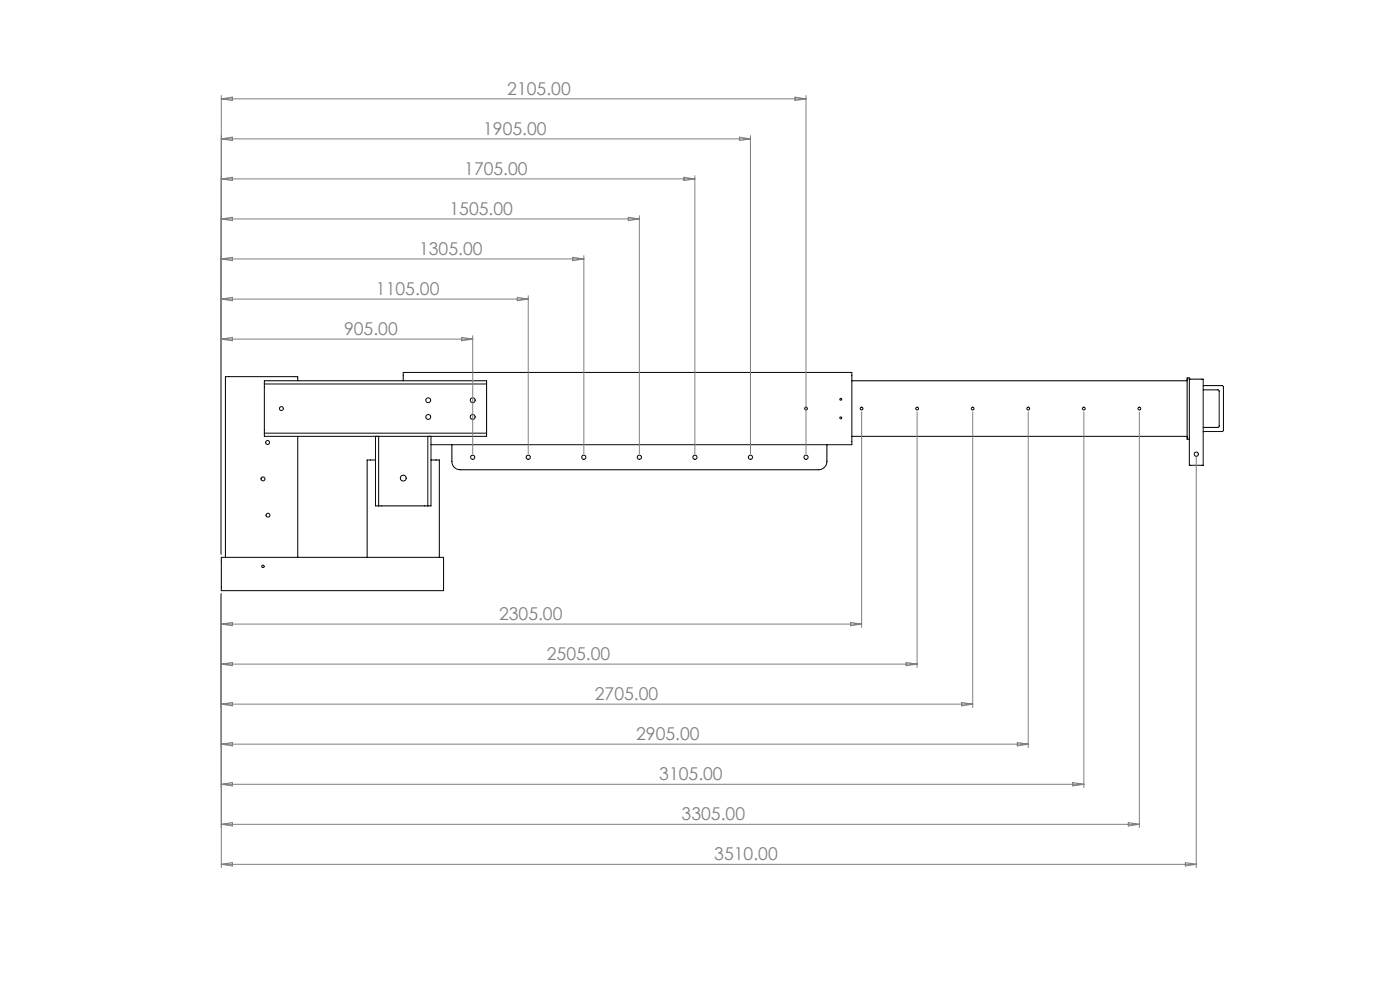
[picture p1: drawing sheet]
<svg xmlns="http://www.w3.org/2000/svg" width="420mm" height="297mm" viewBox="0 0 420 297" stroke-linecap="round" stroke-linejoin="round" font-family="sans-serif">
<g fill="none" stroke="#000" stroke-width=".3">
<path d="M79.3 115.1v14.7M79.3 115.1v-1h66.7v1M79.3 115.1h66.7M89.3 114.1v-1.2h-21.7v54.1M121 114.1v-2.5h134.6v21.7h-126.3M146 115.1v14.7M255.6 114.1h100.5M356.1 113.3h.7v18.3h-.7zM356.8 113.6h4.2v25.8h-4.2v-7.8M361 115.6h5.6l.4 .4v13.1l-.3 .2h-5.7M361 116.8h4.4l.4 .4v10.5l-.5 .4h-4.3M79.3 129.8v1h66.7v-1"/>
<path d="M79.3 129.8h66.7M89.3 130.8v36.2M112.6 137.9h-2.5v29.1M112.6 130.8v20.8h1M113.6 130.8v20.8M128.3 130.8v20.8M129.3 137.9h2.5v29.1M129.3 130.8v20.8h-1M135.6 133.3v5a2.47 2.47 0 0 0 2.4 2.5h107.6a2.53 2.53 0 0 0 2.5-2.5v-5M255.6 130.8h100.5M113.6 151.6h14.7M66.4 167h66.7v10h-66.7z"/>
<circle cx="128.5" cy="120" r=".72"/>
<circle cx="141.8" cy="120" r=".72"/>
<circle cx="252.2" cy="119.7" r=".29"/>
<circle cx="80.3" cy="132.6" r=".58"/>
<circle cx="84.4" cy="122.4" r=".58"/>
<circle cx="128.5" cy="125" r=".71"/>
<circle cx="141.8" cy="137" r=".62"/>
<circle cx="141.8" cy="125" r=".71"/>
<circle cx="158.5" cy="137" r=".62"/>
<circle cx="175.1" cy="137" r=".62"/>
<circle cx="191.8" cy="137" r=".62"/>
<circle cx="208.5" cy="137" r=".62"/>
<circle cx="225.1" cy="137" r=".63"/>
<circle cx="241.8" cy="137" r=".62"/>
<circle cx="241.8" cy="122.4" r=".42"/>
<circle cx="252.2" cy="125.2" r=".29"/>
<circle cx="258.5" cy="122.4" r=".42"/>
<circle cx="275.1" cy="122.4" r=".41"/>
<circle cx="291.8" cy="122.4" r=".42"/>
<circle cx="308.5" cy="122.4" r=".42"/>
<circle cx="325.1" cy="122.4" r=".42"/>
<circle cx="341.8" cy="122.4" r=".42"/>
<circle cx="358.9" cy="136.1" r=".63"/>
<circle cx="78.9" cy="143.5" r=".58"/>
<circle cx="80.4" cy="154.4" r=".59"/>
<circle cx="121" cy="143.3" r=".88"/>
<circle cx="78.9" cy="169.8" r=".38"/>
</g>
<g fill="none" stroke="#808080" stroke-width=".3">
<path d="M66.4 28.6v137.4M66.4 29.6l3.3-.5v1zM66.4 29.6h175.4M238.5 29.1l3.3 .5-3.3 .5zM241.8 28.6v107.4M66.4 41.6l3.3-.5v1zM66.4 53.6l3.3-.5v1zM66.4 41.6h158.7M66.4 53.6h142.1M205.2 53.1l3.3 .5-3.3 .5zM208.5 52.6v83.4M221.8 41.1l3.3 .5-3.3 .5z"/>
<path d="M225.1 40.6v95.4M66.4 65.6l3.3-.5v1zM66.4 77.6l3.3-.5v1zM66.4 65.6h125.4M66.4 77.6h108.8M171.8 77.1l3.4 .5-3.4 .5zM175.2 76.6v59.4M188.5 65.1l3.3 .5-3.3 .5zM191.8 64.6v71.4M66.4 89.6l3.3-.5v1zM66.4 89.6h92.1M155.2 89.1l3.3 .5-3.3 .5z"/>
<path d="M158.5 88.6v47.4M66.4 101.6l3.3-.5v1zM66.4 101.6h75.4M138.5 101.1l3.3 .5-3.3 .5zM141.8 100.6v35.4M258.5 123.5v64.5M275.1 123.5v76.5M291.8 123.5v88.6M308.5 123.5v100.5M325.2 123.5v112.5M341.8 123.5v124.5M358.9 137.1v122.9"/>
<path d="M66.4 178v82M66.4 187l3.3-.5v1zM66.4 199l3.3-.5v1zM66.4 199h208.7M66.4 187h192.1M255.2 186.5l3.3 .5-3.3 .5zM271.9 198.5l3.2 .5-3.2 .5zM66.4 211l3.3-.5v1.1zM66.4 211h225.4M288.5 210.5l3.3 .5-3.3 .6zM66.4 223l3.3-.5v1.1zM66.4 235.1l3.3-.6v1z"/>
<path d="M66.4 235.1h258.8M66.4 223h242.1M305.2 222.5l3.3 .5-3.3 .6zM321.8 234.5l3.4 .6-3.4 .4zM66.4 259h292.5M66.4 259l3.3-.5v1zM66.4 247l3.3-.5v1zM66.4 247h275.4M338.5 246.5l3.3 .5-3.3 .5zM355.6 258.5l3.3 .5-3.3 .5z"/>
</g>
<g font-size="5.3" fill="#808080">
<text x="152.2" y="28.4">2105.00</text>
<text x="144.9" y="40.4">1905.00</text>
<text x="139.3" y="52.4">1705.00</text>
<text x="134.9" y="64.4">1505.00</text>
<text x="125.7" y="76.5">1305.00</text>
<text x="112.8" y="88.5">1105.00</text>
<text x="103.2" y="100.5">905.00</text>
<text x="149.7" y="185.9">2305.00</text>
<text x="164.1" y="197.9">2505.00</text>
<text x="178.5" y="209.9">2705.00</text>
<text x="190.8" y="221.9">2905.00</text>
<text x="197.8" y="233.9">3105.00</text>
<text x="204.5" y="245.9">3305.00</text>
<text x="214.3" y="257.9">3510.00</text>
</g>
</svg>
